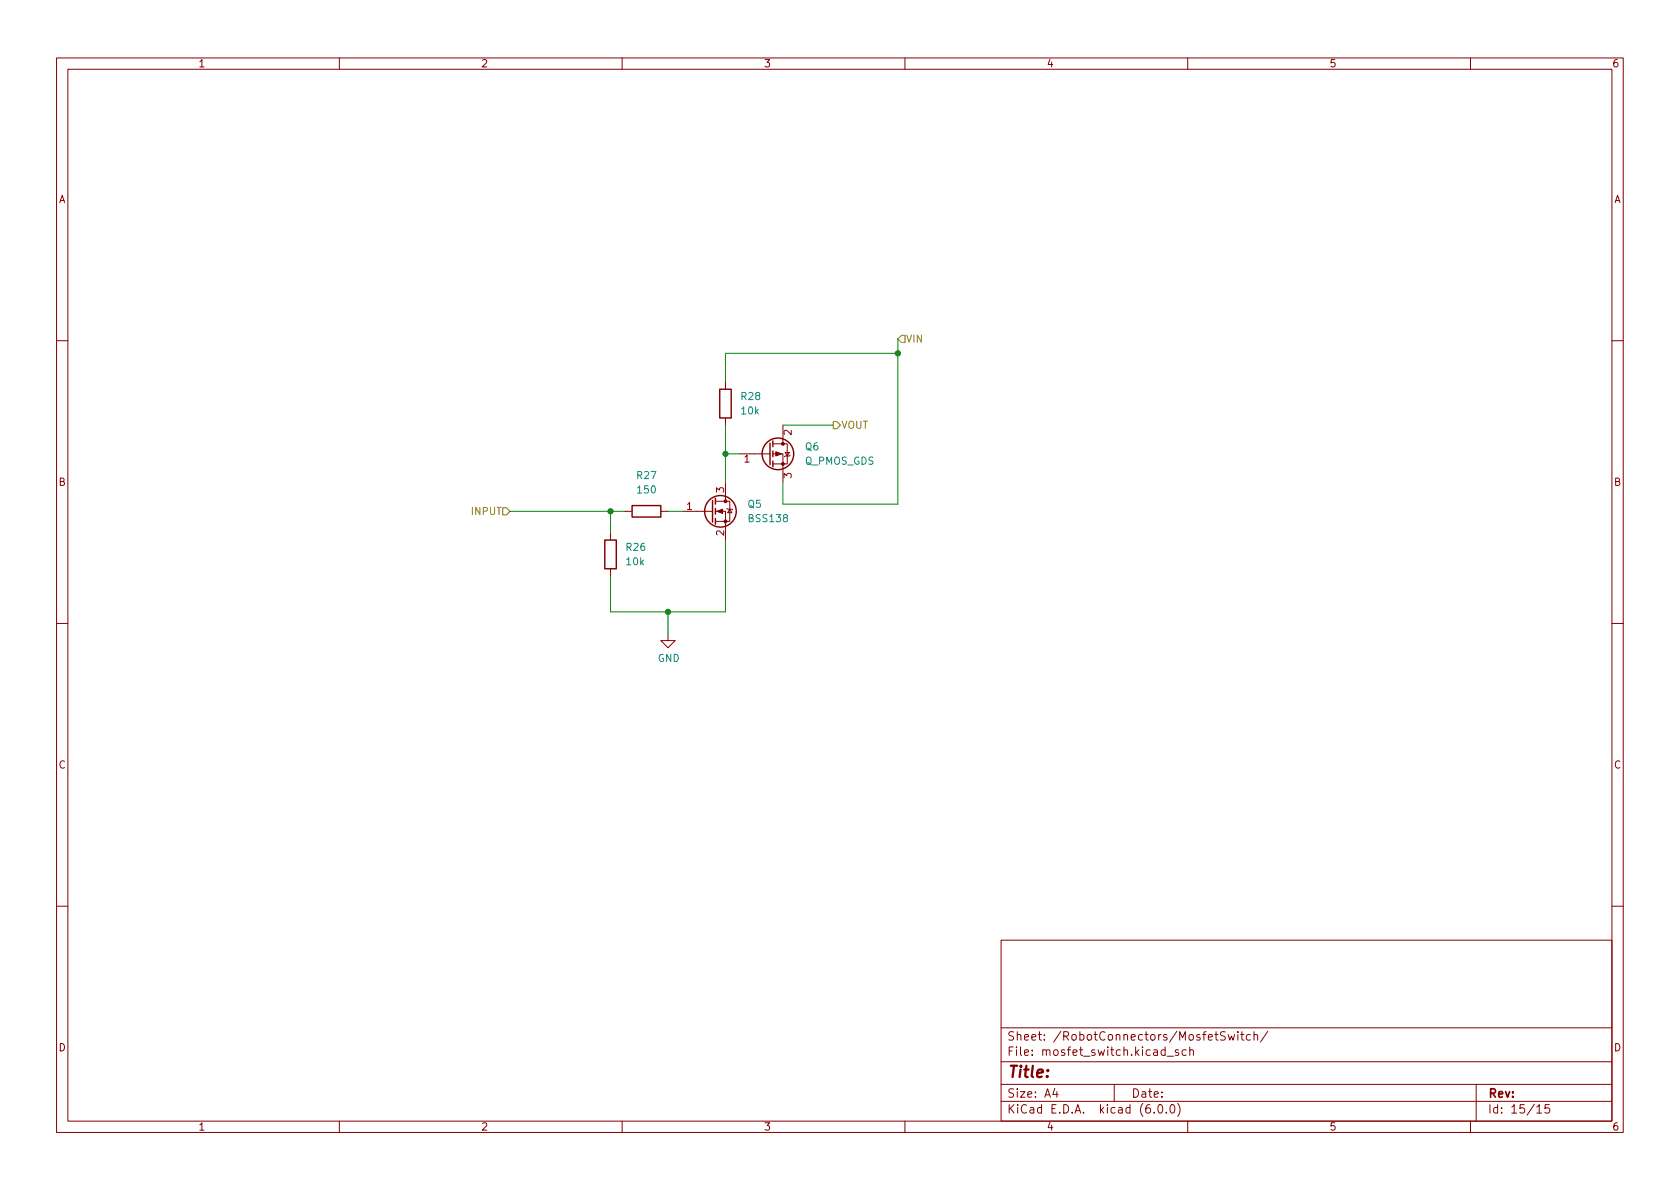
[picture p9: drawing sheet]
<svg xmlns="http://www.w3.org/2000/svg" width="297mm" height="210mm" viewBox="0 0 297 210" stroke-linecap="round" stroke-linejoin="round" font-family="sans-serif">
<g fill="none" stroke="#840000" stroke-width=".18">
<path d="M10 10.2h277v190.1h-277zM12 12.2h273v186.1h-273zM60 10.2v2M110 10.2v2M160 10.2v2M210 10.2v2M260 10.2v2M10 60.2h2M128.3 67.6v1.2M128.3 73.9v1.3M136.7 78.5h2.5v3.5h-2.5M138.4 75.2v3.3"/>
<path d="M285 60.2h2M107.9 94.2v1.3M110.5 90.4h1.3M116.8 90.4h1.3M120.6 90.4h5.4M126.5 90.4h1.8v5.1M126.5 88.6h2.5v3.6h-2.5M128.3 85.3v3.3M128.5 89.9l.2 .1h.7l.1 .2M129 90l.4 .7h-.7zM130.8 80.3h5.3M136.7 80.3h1.7v5"/>
<path d="M138.8 80h.8l-.4 .6zM139.7 80.5l-.1 .1h-.8l-.1 .2M10 110.2h2M107.9 100.6v1.2M118.1 112v1.3h1.3l-1.3 1.2-1.3-1.2h1.3M285 110.2h2M10 160.2h2M177 166.3h108v32h-108zM285 160.2h2M60 198.3v2M110 198.3v2M160 198.3v2"/>
<path d="M177 194.8h108M177 191.8h108M177 187.8h108M177 181.8h108M186.5 192.5l-.4 1h1M186.9 193v1M197 191.8v3M204.1 196.7v.1M204.9 195.4l.2-.1a.81 .81 0 0 1 .6 .7 .81 .81 0 0 1-.3 .8h-.2a.81 .81 0 0 1-.6-.6 .81 .81 0 0 1 .3-.8zM206.2 196.7v.1M206.4 186.8h1.1M207.1 195.4l.1-.1a.81 .81 0 0 1 .6 .7 .81 .81 0 0 1-.3 .8h-.1a.81 .81 0 0 1-.6-.6 .81 .81 0 0 1 .3-.8z"/>
<path d="M208.2 195.1a1.72 1.72 0 0 1 0 2.3M208.4 185.7l-.4-.1-.2 .2 .1 .3 .5 .1v.4h-.6M209.7 185.7l-.4-.1-.3 .3v.4l.1 .3h.6M210 198.3v2M210.4 185.8l.2-.2 .3 .1 .1 .9M210.4 185.1v1.5M216.6 182.5l-.5-.1-.3 .3 .1 .4 .7 .3v.4l-.2 .1h-.6M217.1 182.9l.3 1 .3-.7 .3 .7 .3-1M218.9 182.4v.2M218.9 182.9v1M219.4 182.9h.5M219.6 182.4v1.3l.3 .2"/>
<path d="M221.1 183l-.5-.1-.2 .3v.4l.1 .3h.6M221.7 183.1l.2-.2 .4 .1 .1 .9M221.7 182.4v1.5M224.1 182.4l-1.2 1.9M260 198.3v2M261 191.8v6.5M271.7 195.8l.5-.5v1.5M271.7 196.8h.9M273.9 195.3h-.7l-.1 .7 .3-.1 .5 .1 .1 .2-.1 .5-.2 .1-.6-.1"/>
</g>
<g fill="none" stroke="#840000" stroke-width=".25">
<path d="M127.3 68.8h2v5.1h-2zM136.1 78.4v3.8M136.7 78v1M136.7 79.8v1M106.9 95.5h2.1v5.1h-2.1zM111.8 89.4h5v2h-5zM126 88.5v3.8M126.5 88.1v1M126.5 89.9v1M126.5 91.7v1M136.7 81.5v1"/>
<circle cx="127.4" cy="90.4" r="2.79"/>
<circle cx="137.5" cy="80.3" r="2.79"/>
</g>
<g fill="#840000" stroke="#840000" stroke-width=".18">
<path d="M126.7 90.4l1.1-.4v.8z"/>
<path d="M137.2 79.9l1 .4-1 .3z"/>
<circle cx="128.3" cy="92.2" r=".25"/>
<circle cx="128.3" cy="88.6" r=".25"/>
<circle cx="138.4" cy="82" r=".25"/>
<circle cx="138.4" cy="78.5" r=".25"/>
</g>
<path d="M159.4 59.3h.6v1.3h-.6l-.7-.7zM147.3 74.5h.7l.6 .7-.6 .6h-.7zM88.9 89.8h.6l.7 .6-.7 .7h-.6z" fill="none" stroke="#848400" stroke-width=".18"/>
<path d="M158.7 59.9v29.2h-20.3v-3.8M128.3 75.2v10.1M138.4 75.2h8.9M158.7 62.5h-30.4v5.1M90.2 90.4h20.3M107.9 90.4v3.8M118.1 90.4h2.5M128.3 95.5v12.7h-20.4v-6.4M128.3 80.3h2.5M118.1 108.2v3.8" fill="none" stroke="#008400" stroke-width=".18"/>
<g fill="#008400" stroke="#008400" stroke-width=".18">
<circle cx="128.3" cy="80.3" r=".46"/>
<circle cx="107.9" cy="90.4" r=".46"/>
<circle cx="158.7" cy="62.5" r=".46"/>
<circle cx="118.1" cy="108.2" r=".46"/>
</g>
<text font-size="2.8" fill="#840000" x="178" y="190.6">Title:</text>
<g font-size="2.1" fill="#840000">
<text x="178" y="184">Sheet: /RobotConnectors/MosfetSwitch/</text>
<text x="178" y="186.7">File: mosfet_switch.kicad_sch</text>
<text x="178" y="196.9">KiCad E.D.A. kicad (6.0.0)</text>
<text x="178" y="194.1">Size: A4</text>
<text x="200" y="194.1">Date:</text>
<text x="263" y="194.1">Rev:</text>
<text x="263" y="196.9">Id: 15/15</text>
</g>
<g font-size="1.8" fill="#840000">
<text x="35" y="11.9">1</text>
<text x="85" y="11.9">2</text>
<text x="135" y="11.9">3</text>
<text x="185" y="11.9">4</text>
<text x="235" y="11.9">5</text>
<text x="285" y="11.9">6</text>
<text x="10.3" y="35.9">A</text>
<text x="285.3" y="35.9">A</text>
<text x="140" y="76.9" transform="rotate(-90 140 76.9)">2</text>
<text x="131.6" y="81.8">1</text>
<text x="10.3" y="85.9">B</text>
<text x="128" y="87.1" transform="rotate(-90 128 87.1)">3</text>
<text x="140" y="84.6" transform="rotate(-90 140 84.6)">3</text>
<text x="285.3" y="85.9">B</text>
<text x="121.4" y="90.2">1</text>
<text x="128" y="94.7" transform="rotate(-90 128 94.7)">2</text>
<text x="10.3" y="135.9">C</text>
<text x="285.3" y="135.9">C</text>
<text x="10.3" y="185.9">D</text>
<text x="285.3" y="185.9">D</text>
<text x="35" y="199.9">1</text>
<text x="85" y="199.9">2</text>
<text x="135" y="199.9">3</text>
<text x="185" y="199.9">4</text>
<text x="235" y="199.9">5</text>
<text x="285" y="199.9">6</text>
</g>
<g font-size="1.8" fill="#848400">
<text x="160.1" y="60.6">VIN</text>
<text x="148.7" y="75.8">VOUT</text>
<text x="83.5" y="91.1">INPUT</text>
</g>
<g font-size="1.8" fill="#008484">
<text x="131.1" y="70.7">R28</text>
<text x="131.1" y="73.3">10k</text>
<text x="142.3" y="82.2">Q_PMOS_GDS</text>
<text x="142.4" y="79.6">Q6</text>
<text x="112.7" y="84.7">R27</text>
<text x="112.8" y="87.2">150</text>
<text x="132.2" y="89.8">Q5</text>
<text x="132.5" y="92.3">BSS138</text>
<text x="110.8" y="97.4">R26</text>
<text x="110.8" y="99.9">10k</text>
<text x="116.3" y="117">GND</text>
</g>
</svg>
